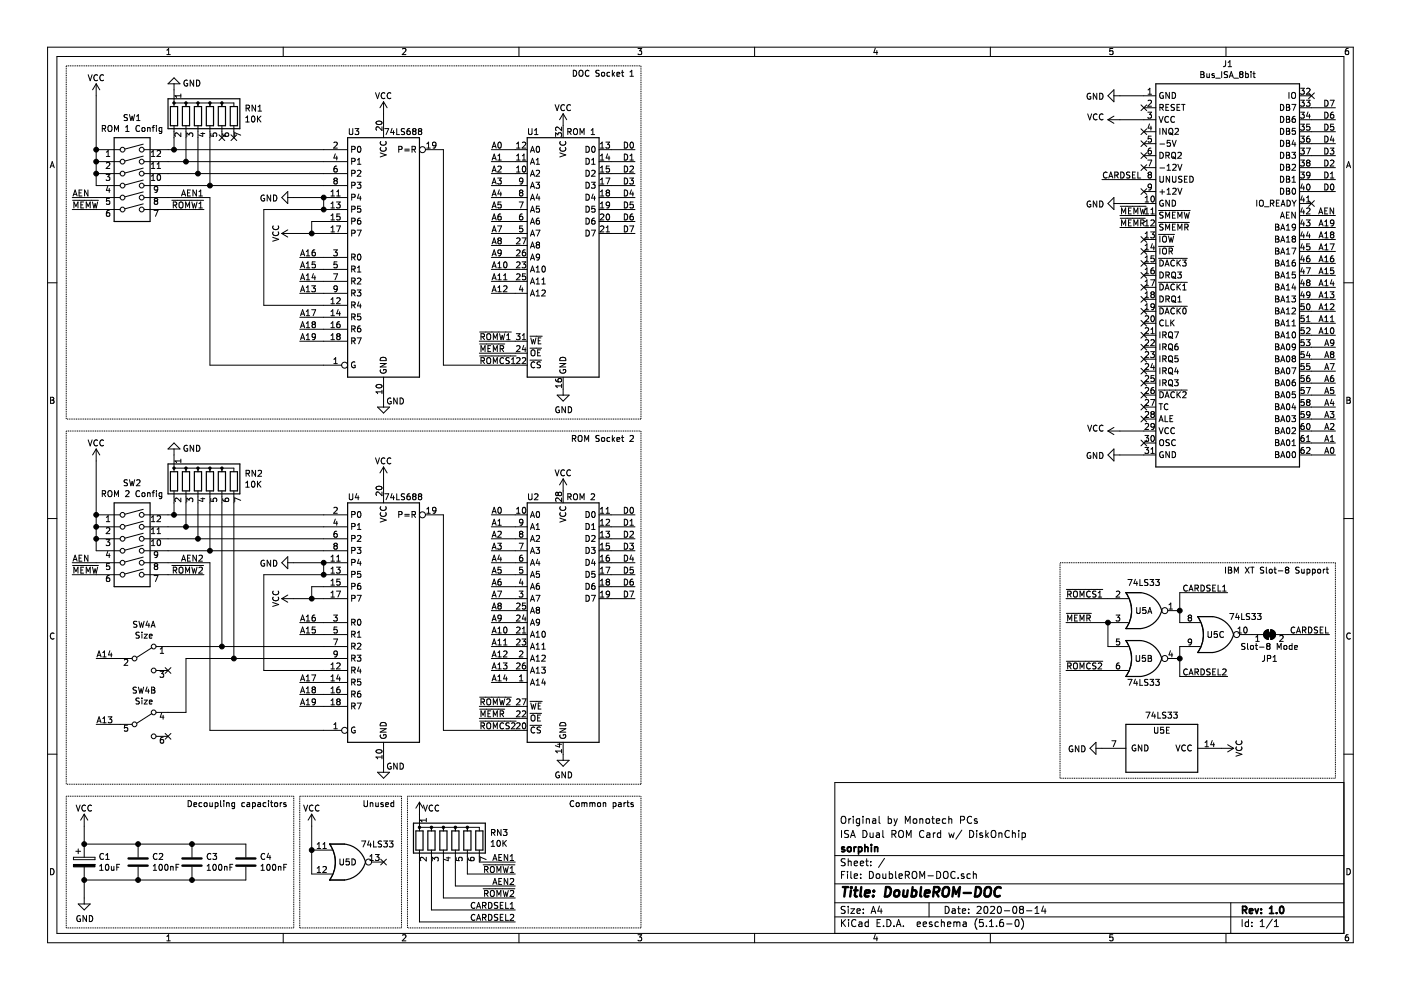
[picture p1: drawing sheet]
EESchema Schematic File Version 4
EELAYER 30 0
EELAYER END
$Descr A4 11693 8268
encoding utf-8
Sheet 1 1
Title "DoubleROM-DOC"
Date "2020-08-14"
Rev "1.0"
Comp "sorphin"
Comment1 "ISA Dual ROM Card w/ DiskOnChip"
Comment2 "Original by Monotech PCs"
Comment3 ""
Comment4 ""
$EndDescr
$Comp
L Connector:Bus_ISA_8bit J1
U 1 1
P 10250 2300
F 0 "J1" H 10250 4067 50  0000 C CNN
F 1 "Bus_ISA_8bit" H 10250 3976 50  0000 C CNN
F 2 "Custom:Conn_Bus_ISA8" H 10250 2300 50  0001 C CNN
F 3 "https://en.wikipedia.org/wiki/Industry_Standard_Architecture" H 10250 2300 50  0001 C CNN
	1    10250 2300
	1    0    0    -1  
$EndComp
$Comp
L 74xx:74LS688 U3
U 1 1
P 3200 2150
F 0 "U3" H 2900 3200 50  0000 L CNN
F 1 "74LS688" H 3200 3200 50  0000 L CNN
F 2 "Custom KiCad Library:DIP-20_W7.62mm" H 3200 2150 50  0001 C CNN
F 3 "http://www.ti.com/lit/gpn/sn74LS688" H 3200 2150 50  0001 C CNN
	1    3200 2150
	1    0    0    -1  
$EndComp
$Comp
L Switch:SW_DIP_x06 SW1
U 1 1
P 1100 1550
F 0 "SW1" H 1100 2117 50  0000 C CNN
F 1 "ROM 1 Config" H 1100 2026 50  0000 C CNN
F 2 "Button_Switch_THT:SW_DIP_SPSTx06_Slide_9.78x17.42mm_W7.62mm_P2.54mm" H 1100 1550 50  0001 C CNN
F 3 "~" H 1100 1550 50  0001 C CNN
	1    1100 1550
	1    0    0    -1  
$EndComp
$Comp
L Device:R_Network06 RN1
U 1 1
P 1750 950
F 0 "RN1" H 2038 996 50  0000 L CNN
F 1 "10K" H 2038 905 50  0000 L CNN
F 2 "Resistor_THT:R_Array_SIP7" V 2125 950 50  0001 C CNN
F 3 "http://www.vishay.com/docs/31509/csc.pdf" H 1750 950 50  0001 C CNN
	1    1750 950 
	1    0    0    -1  
$EndComp
$Comp
L power:VCC #PWR06
U 1 1
P 4700 1050
F 0 "#PWR06" H 4700 900 50  0001 C CNN
F 1 "VCC" H 4700 1200 50  0000 C CNN
F 2 "" H 4700 1050 50  0001 C CNN
F 3 "" H 4700 1050 50  0001 C CNN
	1    4700 1050
	1    0    0    -1  
$EndComp
$Comp
L power:GND #PWR010
U 1 1
P 4700 3250
F 0 "#PWR010" H 4700 3000 50  0001 C CNN
F 1 "GND" H 4705 3077 50  0000 C CNN
F 2 "" H 4700 3250 50  0001 C CNN
F 3 "" H 4700 3250 50  0001 C CNN
	1    4700 3250
	1    0    0    -1  
$EndComp
$Comp
L power:GND #PWR01
U 1 1
P 1450 750
F 0 "#PWR01" H 1450 500 50  0001 C CNN
F 1 "GND" H 1300 700 50  0000 C CNN
F 2 "" H 1450 750 50  0001 C CNN
F 3 "" H 1450 750 50  0001 C CNN
	1    1450 750 
	-1   0    0    1   
$EndComp
$Comp
L power:VCC #PWR024
U 1 1
P 3500 6800
F 0 "#PWR024" H 3500 6650 50  0001 C CNN
F 1 "VCC" H 3600 6850 50  0000 C CNN
F 2 "" H 3500 6800 50  0001 C CNN
F 3 "" H 3500 6800 50  0001 C CNN
	1    3500 6800
	1    0    0    -1  
$EndComp
$Comp
L power:VCC #PWR04
U 1 1
P 3200 950
F 0 "#PWR04" H 3200 800 50  0001 C CNN
F 1 "VCC" H 3200 1100 50  0000 C CNN
F 2 "" H 3200 950 50  0001 C CNN
F 3 "" H 3200 950 50  0001 C CNN
	1    3200 950 
	1    0    0    -1  
$EndComp
$Comp
L power:GND #PWR011
U 1 1
P 3200 3350
F 0 "#PWR011" H 3200 3100 50  0001 C CNN
F 1 "GND" H 3300 3350 50  0000 C CNN
F 2 "" H 3200 3350 50  0001 C CNN
F 3 "" H 3200 3350 50  0001 C CNN
	1    3200 3350
	1    0    0    -1  
$EndComp
Wire Wire Line
	9550 800  9350 800 
Wire Wire Line
	9550 1000 9350 1000
Wire Wire Line
	9550 1500 9200 1500
Wire Wire Line
	9550 1700 9350 1700
Wire Wire Line
	9550 1800 9350 1800
Wire Wire Line
	9550 1900 9350 1900
Wire Wire Line
	9550 3600 9350 3600
Wire Wire Line
	9550 3800 9350 3800
Wire Wire Line
	10950 900  11150 900 
Wire Wire Line
	10950 1000 11150 1000
Wire Wire Line
	10950 1100 11150 1100
Wire Wire Line
	10950 1200 11150 1200
Wire Wire Line
	10950 1300 11150 1300
Wire Wire Line
	10950 1400 11150 1400
Wire Wire Line
	10950 1500 11150 1500
Wire Wire Line
	10950 1600 11150 1600
Wire Wire Line
	10950 1900 11150 1900
Wire Wire Line
	10950 2000 11150 2000
Wire Wire Line
	10950 2100 11150 2100
Wire Wire Line
	10950 2200 11150 2200
Wire Wire Line
	10950 2300 11150 2300
Wire Wire Line
	10950 2400 11150 2400
Wire Wire Line
	10950 2500 11150 2500
Wire Wire Line
	10950 2600 11150 2600
Wire Wire Line
	10950 2700 11150 2700
Wire Wire Line
	10950 2800 11150 2800
Wire Wire Line
	10950 2900 11150 2900
Wire Wire Line
	10950 3000 11150 3000
Wire Wire Line
	10950 3100 11150 3100
Wire Wire Line
	10950 3200 11150 3200
Wire Wire Line
	10950 3300 11150 3300
Wire Wire Line
	10950 3400 11150 3400
Wire Wire Line
	10950 3500 11150 3500
Wire Wire Line
	10950 3600 11150 3600
Wire Wire Line
	10950 3700 11150 3700
Wire Wire Line
	10950 3800 11150 3800
NoConn ~ 9550 900 
NoConn ~ 9550 1100
NoConn ~ 9550 1200
NoConn ~ 9550 1300
NoConn ~ 9550 1400
NoConn ~ 9550 1600
NoConn ~ 9550 2000
NoConn ~ 9550 2100
NoConn ~ 9550 2200
NoConn ~ 9550 2300
NoConn ~ 9550 2400
NoConn ~ 9550 2500
NoConn ~ 9550 2600
NoConn ~ 9550 2700
NoConn ~ 9550 2800
NoConn ~ 9550 2900
NoConn ~ 9550 3000
NoConn ~ 9550 3100
NoConn ~ 9550 3200
NoConn ~ 9550 3300
NoConn ~ 9550 3400
NoConn ~ 9550 3500
NoConn ~ 9550 3700
NoConn ~ 10950 800 
NoConn ~ 10950 1700
$Comp
L power:VCC #PWR05
U 1 1
P 9350 1000
F 0 "#PWR05" H 9350 850 50  0001 C CNN
F 1 "VCC" V 9368 1127 50  0000 L CNN
F 2 "" H 9350 1000 50  0001 C CNN
F 3 "" H 9350 1000 50  0001 C CNN
	1    9350 1000
	0    -1   -1   0   
$EndComp
$Comp
L power:VCC #PWR012
U 1 1
P 9350 3600
F 0 "#PWR012" H 9350 3450 50  0001 C CNN
F 1 "VCC" V 9368 3727 50  0000 L CNN
F 2 "" H 9350 3600 50  0001 C CNN
F 3 "" H 9350 3600 50  0001 C CNN
	1    9350 3600
	0    -1   -1   0   
$EndComp
$Comp
L power:GND #PWR014
U 1 1
P 9350 3800
F 0 "#PWR014" H 9350 3550 50  0001 C CNN
F 1 "GND" V 9355 3672 50  0000 R CNN
F 2 "" H 9350 3800 50  0001 C CNN
F 3 "" H 9350 3800 50  0001 C CNN
	1    9350 3800
	0    1    1    0   
$EndComp
$Comp
L power:GND #PWR08
U 1 1
P 9350 1700
F 0 "#PWR08" H 9350 1450 50  0001 C CNN
F 1 "GND" V 9355 1572 50  0000 R CNN
F 2 "" H 9350 1700 50  0001 C CNN
F 3 "" H 9350 1700 50  0001 C CNN
	1    9350 1700
	0    1    1    0   
$EndComp
$Comp
L power:GND #PWR03
U 1 1
P 9350 800
F 0 "#PWR03" H 9350 550 50  0001 C CNN
F 1 "GND" V 9355 672 50  0000 R CNN
F 2 "" H 9350 800 50  0001 C CNN
F 3 "" H 9350 800 50  0001 C CNN
	1    9350 800 
	0    1    1    0   
$EndComp
Text Label 9200 1500 0    50   ~ 0
CARDSEL
Text Label 9350 1800 0    50   ~ 0
~MEMW
Text Label 9350 1900 0    50   ~ 0
~MEMR
Text Label 11150 900  2    50   ~ 0
D7
Text Label 11150 1000 2    50   ~ 0
D6
Text Label 11150 1100 2    50   ~ 0
D5
Text Label 11150 1200 2    50   ~ 0
D4
Text Label 11150 1300 2    50   ~ 0
D3
Text Label 11150 1400 2    50   ~ 0
D2
Text Label 11150 1500 2    50   ~ 0
D1
Text Label 11150 1600 2    50   ~ 0
D0
Text Label 11150 1900 2    50   ~ 0
A19
Text Label 11150 2000 2    50   ~ 0
A18
Text Label 11150 2100 2    50   ~ 0
A17
Text Label 11150 2200 2    50   ~ 0
A16
Text Label 11150 2300 2    50   ~ 0
A15
Text Label 11150 2400 2    50   ~ 0
A14
Text Label 11150 2500 2    50   ~ 0
A13
Text Label 11150 2600 2    50   ~ 0
A12
Text Label 11150 2700 2    50   ~ 0
A11
Text Label 11150 2800 2    50   ~ 0
A10
Text Label 11150 2900 2    50   ~ 0
A9
Text Label 11150 3000 2    50   ~ 0
A8
Text Label 11150 3100 2    50   ~ 0
A7
Text Label 11150 3200 2    50   ~ 0
A6
Text Label 11150 3300 2    50   ~ 0
A5
Text Label 11150 3400 2    50   ~ 0
A4
Text Label 11150 3500 2    50   ~ 0
A3
Text Label 11150 3600 2    50   ~ 0
A2
Text Label 11150 3700 2    50   ~ 0
A1
Text Label 11150 3800 2    50   ~ 0
A0
Wire Wire Line
	5100 1950 5300 1950
Wire Wire Line
	5100 1850 5300 1850
Wire Wire Line
	5100 1750 5300 1750
Wire Wire Line
	5100 1650 5300 1650
Wire Wire Line
	5100 1550 5300 1550
Wire Wire Line
	5100 1450 5300 1450
Wire Wire Line
	5100 1350 5300 1350
Wire Wire Line
	5100 1250 5300 1250
Text Label 5300 1950 2    50   ~ 0
D7
Text Label 5300 1850 2    50   ~ 0
D6
Text Label 5300 1750 2    50   ~ 0
D5
Text Label 5300 1650 2    50   ~ 0
D4
Text Label 5300 1550 2    50   ~ 0
D3
Text Label 5300 1450 2    50   ~ 0
D2
Text Label 5300 1350 2    50   ~ 0
D1
Text Label 5300 1250 2    50   ~ 0
D0
Wire Wire Line
	4300 2450 4100 2450
Wire Wire Line
	4300 2350 4100 2350
Wire Wire Line
	4300 2250 4100 2250
Wire Wire Line
	4300 2150 4100 2150
Wire Wire Line
	4300 2050 4100 2050
Wire Wire Line
	4300 1950 4100 1950
Wire Wire Line
	4300 1850 4100 1850
Wire Wire Line
	4300 1750 4100 1750
Wire Wire Line
	4300 1650 4100 1650
Wire Wire Line
	4300 1550 4100 1550
Wire Wire Line
	4300 1450 4100 1450
Wire Wire Line
	4300 1350 4100 1350
Wire Wire Line
	4300 1250 4100 1250
Text Label 4100 2450 0    50   ~ 0
A12
Text Label 4100 2350 0    50   ~ 0
A11
Text Label 4100 2250 0    50   ~ 0
A10
Text Label 4100 2150 0    50   ~ 0
A9
Text Label 4100 2050 0    50   ~ 0
A8
Text Label 4100 1950 0    50   ~ 0
A7
Text Label 4100 1850 0    50   ~ 0
A6
Text Label 4100 1750 0    50   ~ 0
A5
Text Label 4100 1650 0    50   ~ 0
A4
Text Label 4100 1550 0    50   ~ 0
A3
Text Label 4100 1450 0    50   ~ 0
A2
Text Label 4100 1350 0    50   ~ 0
A1
Text Label 4100 1250 0    50   ~ 0
A0
Wire Wire Line
	4300 2950 4000 2950
Text Label 4000 2950 0    50   ~ 0
~MEMR
Text Label 4000 3050 0    50   ~ 0
~ROMCS1
Text Label 4000 2850 0    50   ~ 0
~ROMW1
Wire Wire Line
	4300 2850 4000 2850
Wire Wire Line
	2700 2150 2500 2150
Wire Wire Line
	2700 2250 2500 2250
Text Label 2500 2150 0    50   ~ 0
A16
Text Label 2500 2250 0    50   ~ 0
A15
Wire Wire Line
	2700 2850 2500 2850
Wire Wire Line
	2700 2750 2500 2750
Wire Wire Line
	2700 2650 2500 2650
Text Label 2500 2850 0    50   ~ 0
A19
Text Label 2500 2750 0    50   ~ 0
A18
Text Label 2500 2650 0    50   ~ 0
A17
$Comp
L power:VCC #PWR09
U 1 1
P 2450 1950
F 0 "#PWR09" H 2450 1800 50  0001 C CNN
F 1 "VCC" H 2450 2100 50  0000 C CNN
F 2 "" H 2450 1950 50  0001 C CNN
F 3 "" H 2450 1950 50  0001 C CNN
	1    2450 1950
	0    -1   -1   0   
$EndComp
Wire Wire Line
	2700 1950 2600 1950
Wire Wire Line
	2700 1850 2600 1850
Wire Wire Line
	2600 1850 2600 1950
Connection ~ 2600 1950
Wire Wire Line
	2600 1950 2450 1950
$Comp
L power:GND #PWR07
U 1 1
P 2450 1650
F 0 "#PWR07" H 2450 1400 50  0001 C CNN
F 1 "GND" V 2455 1522 50  0000 R CNN
F 2 "" H 2450 1650 50  0001 C CNN
F 3 "" H 2450 1650 50  0001 C CNN
	1    2450 1650
	0    1    1    0   
$EndComp
Wire Wire Line
	2450 1650 2700 1650
Wire Wire Line
	2700 1650 2700 1750
Connection ~ 2700 1650
Wire Wire Line
	2700 1750 2200 1750
Wire Wire Line
	2200 1750 2200 2550
Wire Wire Line
	2200 2550 2700 2550
Connection ~ 2700 1750
Wire Wire Line
	2700 1250 1450 1250
Wire Wire Line
	1400 1350 1550 1350
Wire Wire Line
	2700 1450 1650 1450
Wire Wire Line
	1400 1550 1750 1550
Wire Wire Line
	1450 1150 1450 1250
Connection ~ 1450 1250
Wire Wire Line
	1450 1250 1400 1250
Wire Wire Line
	1550 1150 1550 1350
Connection ~ 1550 1350
Wire Wire Line
	1550 1350 2700 1350
Wire Wire Line
	1650 1150 1650 1450
Connection ~ 1650 1450
Wire Wire Line
	1650 1450 1400 1450
Wire Wire Line
	1750 1150 1750 1550
Connection ~ 1750 1550
Wire Wire Line
	1750 1550 2700 1550
Connection ~ 800  1250
Wire Wire Line
	800  1250 800  800 
Connection ~ 800  1350
Wire Wire Line
	800  1350 800  1250
Connection ~ 800  1450
Wire Wire Line
	800  1450 800  1350
Wire Wire Line
	800  1550 800  1450
$Comp
L power:VCC #PWR02
U 1 1
P 800 800
F 0 "#PWR02" H 800 650 50  0001 C CNN
F 1 "VCC" H 800 950 50  0000 C CNN
F 2 "" H 800 800 50  0001 C CNN
F 3 "" H 800 800 50  0001 C CNN
	1    800  800 
	1    0    0    -1  
$EndComp
Wire Wire Line
	10950 1800 11150 1800
Text Label 11150 1800 2    50   ~ 0
AEN
Wire Wire Line
	800  1650 600  1650
Text Label 600  1650 0    50   ~ 0
AEN
Wire Wire Line
	800  1750 600  1750
Text Label 600  1750 0    50   ~ 0
~MEMW
Text Label 1700 1750 2    50   ~ 0
~ROMW1
Wire Wire Line
	1400 1750 1700 1750
Wire Wire Line
	1400 1650 1750 1650
Wire Wire Line
	1750 1650 1750 3050
Wire Wire Line
	1750 3050 2700 3050
Text Label 1700 1650 2    50   ~ 0
AEN1
Wire Wire Line
	4000 7200 4300 7200
Wire Wire Line
	3900 7200 3900 7300
Wire Wire Line
	3900 7300 4300 7300
Wire Wire Line
	3800 7200 3800 7400
Wire Wire Line
	3800 7400 4300 7400
Wire Wire Line
	3700 7200 3700 7500
Wire Wire Line
	3700 7500 4300 7500
Text Label 4300 7200 2    50   ~ 0
AEN1
Text Label 4300 7300 2    50   ~ 0
~ROMW1
Text Label 4300 7400 2    50   ~ 0
AEN2
Text Label 4300 7500 2    50   ~ 0
~ROMW2
$Comp
L 74xx:74LS688 U4
U 1 1
P 3200 5200
F 0 "U4" H 2900 6250 50  0000 L CNN
F 1 "74LS688" H 3200 6250 50  0000 L CNN
F 2 "Custom KiCad Library:DIP-20_W7.62mm" H 3200 5200 50  0001 C CNN
F 3 "http://www.ti.com/lit/gpn/sn74LS688" H 3200 5200 50  0001 C CNN
	1    3200 5200
	1    0    0    -1  
$EndComp
$Comp
L Switch:SW_DIP_x06 SW2
U 1 1
P 1100 4600
F 0 "SW2" H 1100 5167 50  0000 C CNN
F 1 "ROM 2 Config" H 1100 5076 50  0000 C CNN
F 2 "Button_Switch_THT:SW_DIP_SPSTx06_Slide_9.78x17.42mm_W7.62mm_P2.54mm" H 1100 4600 50  0001 C CNN
F 3 "~" H 1100 4600 50  0001 C CNN
	1    1100 4600
	1    0    0    -1  
$EndComp
$Comp
L Switch:SW_DPDT_x2 SW4
U 1 1
P 1200 5500
F 0 "SW4" H 1200 5785 50  0000 C CNN
F 1 "Size" H 1200 5694 50  0000 C CNN
F 2 "Monotech Obscure KiCad Library:SW_MS-22D18G2" H 1200 5500 50  0001 C CNN
F 3 "~" H 1200 5500 50  0001 C CNN
	1    1200 5500
	1    0    0    -1  
$EndComp
$Comp
L Switch:SW_DPDT_x2 SW4
U 2 1
P 1200 6050
F 0 "SW4" H 1200 6335 50  0000 C CNN
F 1 "Size" H 1200 6244 50  0000 C CNN
F 2 "Monotech Obscure KiCad Library:SW_MS-22D18G2" H 1200 6050 50  0001 C CNN
F 3 "~" H 1200 6050 50  0001 C CNN
	2    1200 6050
	1    0    0    -1  
$EndComp
$Comp
L Device:R_Network06 RN2
U 1 1
P 1750 4000
F 0 "RN2" H 2038 4046 50  0000 L CNN
F 1 "10K" H 2038 3955 50  0000 L CNN
F 2 "Resistor_THT:R_Array_SIP7" V 2125 4000 50  0001 C CNN
F 3 "http://www.vishay.com/docs/31509/csc.pdf" H 1750 4000 50  0001 C CNN
	1    1750 4000
	1    0    0    -1  
$EndComp
$Comp
L power:VCC #PWR017
U 1 1
P 4700 4100
F 0 "#PWR017" H 4700 3950 50  0001 C CNN
F 1 "VCC" H 4700 4250 50  0000 C CNN
F 2 "" H 4700 4100 50  0001 C CNN
F 3 "" H 4700 4100 50  0001 C CNN
	1    4700 4100
	1    0    0    -1  
$EndComp
$Comp
L power:GND #PWR022
U 1 1
P 4700 6300
F 0 "#PWR022" H 4700 6050 50  0001 C CNN
F 1 "GND" H 4705 6127 50  0000 C CNN
F 2 "" H 4700 6300 50  0001 C CNN
F 3 "" H 4700 6300 50  0001 C CNN
	1    4700 6300
	1    0    0    -1  
$EndComp
$Comp
L power:GND #PWR013
U 1 1
P 1450 3800
F 0 "#PWR013" H 1450 3550 50  0001 C CNN
F 1 "GND" H 1300 3750 50  0000 C CNN
F 2 "" H 1450 3800 50  0001 C CNN
F 3 "" H 1450 3800 50  0001 C CNN
	1    1450 3800
	-1   0    0    1   
$EndComp
$Comp
L power:VCC #PWR016
U 1 1
P 3200 4000
F 0 "#PWR016" H 3200 3850 50  0001 C CNN
F 1 "VCC" H 3200 4150 50  0000 C CNN
F 2 "" H 3200 4000 50  0001 C CNN
F 3 "" H 3200 4000 50  0001 C CNN
	1    3200 4000
	1    0    0    -1  
$EndComp
$Comp
L power:GND #PWR023
U 1 1
P 3200 6400
F 0 "#PWR023" H 3200 6150 50  0001 C CNN
F 1 "GND" H 3300 6400 50  0000 C CNN
F 2 "" H 3200 6400 50  0001 C CNN
F 3 "" H 3200 6400 50  0001 C CNN
	1    3200 6400
	1    0    0    -1  
$EndComp
Wire Wire Line
	5100 5000 5300 5000
Wire Wire Line
	5100 4900 5300 4900
Wire Wire Line
	5100 4800 5300 4800
Wire Wire Line
	5100 4700 5300 4700
Wire Wire Line
	5100 4600 5300 4600
Wire Wire Line
	5100 4500 5300 4500
Wire Wire Line
	5100 4400 5300 4400
Wire Wire Line
	5100 4300 5300 4300
Text Label 5300 5000 2    50   ~ 0
D7
Text Label 5300 4900 2    50   ~ 0
D6
Text Label 5300 4800 2    50   ~ 0
D5
Text Label 5300 4700 2    50   ~ 0
D4
Text Label 5300 4600 2    50   ~ 0
D3
Text Label 5300 4500 2    50   ~ 0
D2
Text Label 5300 4400 2    50   ~ 0
D1
Text Label 5300 4300 2    50   ~ 0
D0
Wire Wire Line
	4300 5700 4100 5700
Wire Wire Line
	4300 5600 4100 5600
Wire Wire Line
	4300 5500 4100 5500
Wire Wire Line
	4300 5400 4100 5400
Wire Wire Line
	4300 5300 4100 5300
Wire Wire Line
	4300 5200 4100 5200
Wire Wire Line
	4300 5100 4100 5100
Wire Wire Line
	4300 5000 4100 5000
Wire Wire Line
	4300 4900 4100 4900
Wire Wire Line
	4300 4800 4100 4800
Wire Wire Line
	4300 4700 4100 4700
Wire Wire Line
	4300 4600 4100 4600
Wire Wire Line
	4300 4500 4100 4500
Wire Wire Line
	4300 4400 4100 4400
Wire Wire Line
	4300 4300 4100 4300
Text Label 4100 5700 0    50   ~ 0
A14
Text Label 4100 5600 0    50   ~ 0
A13
Text Label 4100 5500 0    50   ~ 0
A12
Text Label 4100 5400 0    50   ~ 0
A11
Text Label 4100 5300 0    50   ~ 0
A10
Text Label 4100 5200 0    50   ~ 0
A9
Text Label 4100 5100 0    50   ~ 0
A8
Text Label 4100 5000 0    50   ~ 0
A7
Text Label 4100 4900 0    50   ~ 0
A6
Text Label 4100 4800 0    50   ~ 0
A5
Text Label 4100 4700 0    50   ~ 0
A4
Text Label 4100 4600 0    50   ~ 0
A3
Text Label 4100 4500 0    50   ~ 0
A2
Text Label 4100 4400 0    50   ~ 0
A1
Text Label 4100 4300 0    50   ~ 0
A0
Wire Wire Line
	4300 6000 4000 6000
Text Label 4000 6000 0    50   ~ 0
~MEMR
Text Label 4000 6100 0    50   ~ 0
~ROMCS2
Text Label 4000 5900 0    50   ~ 0
~ROMW2
Wire Wire Line
	4300 5900 4000 5900
Wire Wire Line
	2700 5200 2500 5200
Wire Wire Line
	2700 5300 2500 5300
Text Label 2500 5200 0    50   ~ 0
A16
Text Label 2500 5300 0    50   ~ 0
A15
Wire Wire Line
	2700 5900 2500 5900
Wire Wire Line
	2700 5800 2500 5800
Wire Wire Line
	2700 5700 2500 5700
Text Label 2500 5900 0    50   ~ 0
A19
Text Label 2500 5800 0    50   ~ 0
A18
Text Label 2500 5700 0    50   ~ 0
A17
$Comp
L power:VCC #PWR019
U 1 1
P 2450 5000
F 0 "#PWR019" H 2450 4850 50  0001 C CNN
F 1 "VCC" H 2450 5150 50  0000 C CNN
F 2 "" H 2450 5000 50  0001 C CNN
F 3 "" H 2450 5000 50  0001 C CNN
	1    2450 5000
	0    -1   -1   0   
$EndComp
Wire Wire Line
	2700 5000 2600 5000
Wire Wire Line
	2700 4900 2600 4900
Wire Wire Line
	2600 4900 2600 5000
Connection ~ 2600 5000
Wire Wire Line
	2600 5000 2450 5000
$Comp
L power:GND #PWR018
U 1 1
P 2450 4700
F 0 "#PWR018" H 2450 4450 50  0001 C CNN
F 1 "GND" V 2455 4572 50  0000 R CNN
F 2 "" H 2450 4700 50  0001 C CNN
F 3 "" H 2450 4700 50  0001 C CNN
	1    2450 4700
	0    1    1    0   
$EndComp
Wire Wire Line
	2450 4700 2700 4700
Wire Wire Line
	2700 4700 2700 4800
Connection ~ 2700 4700
Wire Wire Line
	2700 4800 2200 4800
Wire Wire Line
	2200 4800 2200 5600
Wire Wire Line
	2200 5600 2700 5600
Connection ~ 2700 4800
Wire Wire Line
	2700 4300 1450 4300
Wire Wire Line
	1400 4400 1550 4400
Wire Wire Line
	2700 4500 1650 4500
Wire Wire Line
	1400 4600 1750 4600
Wire Wire Line
	1450 4200 1450 4300
Connection ~ 1450 4300
Wire Wire Line
	1450 4300 1400 4300
Wire Wire Line
	1550 4200 1550 4400
Connection ~ 1550 4400
Wire Wire Line
	1550 4400 2700 4400
Wire Wire Line
	1650 4200 1650 4500
Connection ~ 1650 4500
Wire Wire Line
	1650 4500 1400 4500
Wire Wire Line
	1750 4200 1750 4600
Connection ~ 1750 4600
Wire Wire Line
	1750 4600 2700 4600
Wire Wire Line
	1400 5400 1850 5400
Wire Wire Line
	1400 5950 1550 5950
Wire Wire Line
	1550 5950 1550 5500
Wire Wire Line
	1550 5500 1950 5500
Wire Wire Line
	1850 4200 1850 5400
Connection ~ 1850 5400
Wire Wire Line
	1850 5400 2700 5400
Wire Wire Line
	1950 4200 1950 5500
Connection ~ 1950 5500
Wire Wire Line
	1950 5500 2700 5500
Wire Wire Line
	1000 5500 800  5500
Wire Wire Line
	1000 6050 800  6050
Text Label 800  5500 0    50   ~ 0
A14
Text Label 800  6050 0    50   ~ 0
A13
NoConn ~ 1400 5600
NoConn ~ 1400 6150
Connection ~ 800  4300
Wire Wire Line
	800  4300 800  3850
Connection ~ 800  4400
Wire Wire Line
	800  4400 800  4300
Connection ~ 800  4500
Wire Wire Line
	800  4500 800  4400
Wire Wire Line
	800  4600 800  4500
$Comp
L power:VCC #PWR015
U 1 1
P 800 3850
F 0 "#PWR015" H 800 3700 50  0001 C CNN
F 1 "VCC" H 800 4000 50  0000 C CNN
F 2 "" H 800 3850 50  0001 C CNN
F 3 "" H 800 3850 50  0001 C CNN
	1    800  3850
	1    0    0    -1  
$EndComp
Wire Wire Line
	800  4700 600  4700
Text Label 600  4700 0    50   ~ 0
AEN
Wire Wire Line
	800  4800 600  4800
Text Label 600  4800 0    50   ~ 0
~MEMW
Text Label 1700 4800 2    50   ~ 0
~ROMW2
Wire Wire Line
	1400 4800 1700 4800
Wire Wire Line
	1400 4700 1750 4700
Wire Wire Line
	1750 4700 1750 6100
Wire Wire Line
	1750 6100 2700 6100
Text Label 1700 4700 2    50   ~ 0
AEN2
Wire Wire Line
	3700 3050 3700 1250
Wire Wire Line
	3700 3050 4300 3050
Wire Wire Line
	3700 6100 3700 4300
Wire Wire Line
	3700 6100 4300 6100
$Comp
L Device:CP C1
U 1 1
P 700 7200
F 0 "C1" H 818 7246 50  0000 L CNN
F 1 "10uF" H 818 7155 50  0000 L CNN
F 2 "Capacitor_THT:CP_Radial_Tantal_D4.5mm_P5.00mm" H 738 7050 50  0001 C CNN
F 3 "~" H 700 7200 50  0001 C CNN
	1    700  7200
	1    0    0    -1  
$EndComp
$Comp
L Device:C C2
U 1 1
P 1150 7200
F 0 "C2" H 1265 7246 50  0000 L CNN
F 1 "100nF" H 1265 7155 50  0000 L CNN
F 2 "Capacitor_THT:C_Disc_D4.3mm_W1.9mm_P5.00mm" H 1188 7050 50  0001 C CNN
F 3 "~" H 1150 7200 50  0001 C CNN
	1    1150 7200
	1    0    0    -1  
$EndComp
$Comp
L Device:C C3
U 1 1
P 1600 7200
F 0 "C3" H 1715 7246 50  0000 L CNN
F 1 "100nF" H 1715 7155 50  0000 L CNN
F 2 "Capacitor_THT:C_Disc_D4.3mm_W1.9mm_P5.00mm" H 1638 7050 50  0001 C CNN
F 3 "~" H 1600 7200 50  0001 C CNN
	1    1600 7200
	1    0    0    -1  
$EndComp
$Comp
L power:GND #PWR027
U 1 1
P 700 7500
F 0 "#PWR027" H 700 7250 50  0001 C CNN
F 1 "GND" H 705 7327 50  0000 C CNN
F 2 "" H 700 7500 50  0001 C CNN
F 3 "" H 700 7500 50  0001 C CNN
	1    700  7500
	1    0    0    -1  
$EndComp
$Comp
L power:VCC #PWR025
U 1 1
P 700 6900
F 0 "#PWR025" H 700 6750 50  0001 C CNN
F 1 "VCC" H 700 7050 50  0000 C CNN
F 2 "" H 700 6900 50  0001 C CNN
F 3 "" H 700 6900 50  0001 C CNN
	1    700  6900
	1    0    0    -1  
$EndComp
Wire Wire Line
	700  7500 700  7350
Wire Wire Line
	700  7350 1150 7350
Connection ~ 700  7350
Connection ~ 1150 7350
Wire Wire Line
	1150 7350 1600 7350
Wire Wire Line
	700  6900 700  7050
Wire Wire Line
	700  7050 1150 7050
Connection ~ 700  7050
Connection ~ 1150 7050
Wire Wire Line
	1150 7050 1600 7050
$Comp
L 74xx:74LS33 U5
U 1 1
P 9550 5100
F 0 "U5" H 9550 5100 50  0000 C CNN
F 1 "74LS33" H 9550 5334 50  0000 C CNN
F 2 "Custom KiCad Library:SOIC-14_3.9x8.7mm_P1.27mm" H 9550 5100 50  0001 C CNN
F 3 "http://www.ti.com/lit/gpn/sn74LS33" H 9550 5100 50  0001 C CNN
	1    9550 5100
	1    0    0    -1  
$EndComp
$Comp
L 74xx:74LS33 U5
U 2 1
P 9550 5500
F 0 "U5" H 9550 5500 50  0000 C CNN
F 1 "74LS33" H 9550 5300 50  0000 C CNN
F 2 "Custom KiCad Library:SOIC-14_3.9x8.7mm_P1.27mm" H 9550 5500 50  0001 C CNN
F 3 "http://www.ti.com/lit/gpn/sn74LS33" H 9550 5500 50  0001 C CNN
	2    9550 5500
	1    0    0    -1  
$EndComp
$Comp
L 74xx:74LS33 U5
U 3 1
P 10150 5300
F 0 "U5" H 10150 5300 50  0000 C CNN
F 1 "74LS33" H 10400 5450 50  0000 C CNN
F 2 "Custom KiCad Library:SOIC-14_3.9x8.7mm_P1.27mm" H 10150 5300 50  0001 C CNN
F 3 "http://www.ti.com/lit/gpn/sn74LS33" H 10150 5300 50  0001 C CNN
	3    10150 5300
	1    0    0    -1  
$EndComp
$Comp
L 74xx:74LS33 U5
U 4 1
P 2900 7200
F 0 "U5" H 2900 7200 50  0000 C CNN
F 1 "74LS33" H 3150 7350 50  0000 C CNN
F 2 "Custom KiCad Library:SOIC-14_3.9x8.7mm_P1.27mm" H 2900 7200 50  0001 C CNN
F 3 "http://www.ti.com/lit/gpn/sn74LS33" H 2900 7200 50  0001 C CNN
	4    2900 7200
	1    0    0    -1  
$EndComp
$Comp
L 74xx:74LS33 U5
U 5 1
P 9700 6250
F 0 "U5" V 9550 6250 50  0000 C CNN
F 1 "74LS33" V 9424 6250 50  0000 C CNN
F 2 "Custom KiCad Library:SOIC-14_3.9x8.7mm_P1.27mm" H 9700 6250 50  0001 C CNN
F 3 "http://www.ti.com/lit/gpn/sn74LS33" H 9700 6250 50  0001 C CNN
	5    9700 6250
	0    1    1    0   
$EndComp
NoConn ~ 3200 7200
$Comp
L Jumper:SolderJumper_2_Bridged JP1
U 1 1
P 10600 5300
F 0 "JP1" H 10600 5100 50  0000 C CNN
F 1 "Slot-8 Mode" H 10600 5200 50  0000 C CNN
F 2 "Jumper:SolderJumper-2_P1.3mm_Bridged_RoundedPad1.0x1.5mm" H 10600 5300 50  0001 C CNN
F 3 "~" H 10600 5300 50  0001 C CNN
	1    10600 5300
	1    0    0    -1  
$EndComp
$Comp
L Device:R_Network06 RN3
U 1 1
P 3800 7000
F 0 "RN3" H 4088 7046 50  0000 L CNN
F 1 "10K" H 4088 6955 50  0000 L CNN
F 2 "Resistor_THT:R_Array_SIP7" V 4175 7000 50  0001 C CNN
F 3 "http://www.vishay.com/docs/31509/csc.pdf" H 3800 7000 50  0001 C CNN
	1    3800 7000
	1    0    0    -1  
$EndComp
Wire Wire Line
	3600 7200 3600 7600
Wire Wire Line
	3600 7600 4300 7600
Wire Wire Line
	3500 7200 3500 7700
Wire Wire Line
	3500 7700 4300 7700
Wire Wire Line
	9850 5200 9850 5100
Wire Wire Line
	9850 4950 10250 4950
Connection ~ 9850 5100
Wire Wire Line
	9850 5100 9850 4950
Wire Wire Line
	9850 5400 9850 5500
Wire Wire Line
	9850 5650 10250 5650
Connection ~ 9850 5500
Wire Wire Line
	9850 5500 9850 5650
Wire Wire Line
	9250 5400 9250 5200
Wire Wire Line
	9250 5200 8900 5200
Connection ~ 9250 5200
Wire Wire Line
	9250 5000 8900 5000
Wire Wire Line
	9250 5600 8900 5600
Wire Wire Line
	10750 5300 11100 5300
Text Label 11100 5300 2    50   ~ 0
CARDSEL
$Comp
L power:GND #PWR020
U 1 1
P 9200 6250
F 0 "#PWR020" H 9200 6000 50  0001 C CNN
F 1 "GND" V 9205 6122 50  0000 R CNN
F 2 "" H 9200 6250 50  0001 C CNN
F 3 "" H 9200 6250 50  0001 C CNN
	1    9200 6250
	0    1    1    0   
$EndComp
$Comp
L power:VCC #PWR021
U 1 1
P 10200 6250
F 0 "#PWR021" H 10200 6100 50  0001 C CNN
F 1 "VCC" H 10200 6400 50  0000 C CNN
F 2 "" H 10200 6250 50  0001 C CNN
F 3 "" H 10200 6250 50  0001 C CNN
	1    10200 6250
	0    1    1    0   
$EndComp
Text Label 8900 5200 0    50   ~ 0
~MEMR
Text Label 8900 5000 0    50   ~ 0
~ROMCS1
Text Label 8900 5600 0    50   ~ 0
~ROMCS2
Text Label 4300 7600 2    50   ~ 0
CARDSEL1
Text Label 4300 7700 2    50   ~ 0
CARDSEL2
Text Label 10250 4950 2    50   ~ 0
CARDSEL1
Text Label 10250 5650 2    50   ~ 0
CARDSEL2
Text Notes 3300 6750 2    50   ~ 0
Unused
Text Notes 2400 6750 2    50   ~ 0
Decoupling capacitors
Text Notes 11100 4800 2    50   ~ 0
IBM XT Slot-8 Support
Text Notes 5300 650  2    50   ~ 0
DOC Socket 1
Text Notes 5300 3700 2    50   ~ 0
ROM Socket 2
Wire Notes Line
	8850 4700 11150 4700
Wire Notes Line
	11150 4700 11150 6500
Wire Notes Line
	11150 6500 8850 6500
Wire Notes Line
	8850 6500 8850 4700
Wire Notes Line
	2500 6650 3350 6650
Wire Notes Line
	3350 6650 3350 7750
Wire Notes Line
	3350 7750 2500 7750
Wire Notes Line
	2500 7750 2500 6650
Wire Notes Line
	2450 6650 2450 7750
Wire Notes Line
	2450 7750 550  7750
Wire Notes Line
	550  7750 550  6650
Wire Notes Line
	550  6650 2450 6650
Text Notes 5300 6750 2    50   ~ 0
Common parts
Wire Notes Line
	3400 6650 5350 6650
Wire Notes Line
	5350 6650 5350 7750
Wire Notes Line
	5350 7750 3400 7750
Wire Notes Line
	3400 7750 3400 6650
Wire Notes Line
	5350 3600 5350 6550
Wire Notes Line
	5350 6550 550  6550
Wire Notes Line
	550  6550 550  3600
Wire Notes Line
	550  3600 5350 3600
Wire Notes Line
	5350 3500 550  3500
Wire Notes Line
	550  3500 550  550 
Wire Notes Line
	550  550  5350 550 
Wire Notes Line
	5350 550  5350 3500
$Comp
L power:VCC #PWR026
U 1 1
P 2600 6900
F 0 "#PWR026" H 2600 6750 50  0001 C CNN
F 1 "VCC" H 2600 7050 50  0000 C CNN
F 2 "" H 2600 6900 50  0001 C CNN
F 3 "" H 2600 6900 50  0001 C CNN
	1    2600 6900
	1    0    0    -1  
$EndComp
Wire Wire Line
	2600 6900 2600 7100
Connection ~ 2600 7100
Wire Wire Line
	2600 7100 2600 7300
$Comp
L Memory_EEPROM:28C256 U2
U 1 1
P 4700 5200
F 0 "U2" H 4450 6250 50  0000 C CNN
F 1 "ROM 2" H 4850 6250 50  0000 C CNN
F 2 "Custom KiCad Library:DIP-28_W15.24mm_Socket" H 4700 5200 50  0001 C CNN
F 3 "http://ww1.microchip.com/downloads/en/DeviceDoc/doc0006.pdf" H 4700 5200 50  0001 C CNN
	1    4700 5200
	1    0    0    -1  
$EndComp
$Comp
L Device:C C4
U 1 1
P 2050 7200
F 0 "C4" H 2165 7246 50  0000 L CNN
F 1 "100nF" H 2165 7155 50  0000 L CNN
F 2 "Capacitor_THT:C_Disc_D4.3mm_W1.9mm_P5.00mm" H 2088 7050 50  0001 C CNN
F 3 "~" H 2050 7200 50  0001 C CNN
	1    2050 7200
	1    0    0    -1  
$EndComp
Wire Wire Line
	2050 7050 1600 7050
Connection ~ 1600 7050
Wire Wire Line
	1600 7350 2050 7350
Connection ~ 1600 7350
$Comp
L Memory_EEPROM:DiskOnChip U1
U 1 1
P 4700 2150
F 0 "U1" H 4450 3200 50  0000 C CNN
F 1 "ROM 1" H 4850 3200 50  0000 C CNN
F 2 "Package_DIP:DIP-32_W15.24mm_Socket" H 4700 2150 50  0001 C CNN
F 3 "http://ww1.microchip.com/downloads/en/DeviceDoc/doc0006.pdf" H 4700 2150 50  0001 C CNN
	1    4700 2150
	1    0    0    -1  
$EndComp
NoConn ~ 1850 1150
NoConn ~ 1950 1150
Wire Wire Line
	2700 2350 2500 2350
Wire Wire Line
	2700 2450 2500 2450
Text Label 2500 2450 0    50   ~ 0
A13
Text Label 2500 2350 0    50   ~ 0
A14
$EndSCHEMATC
